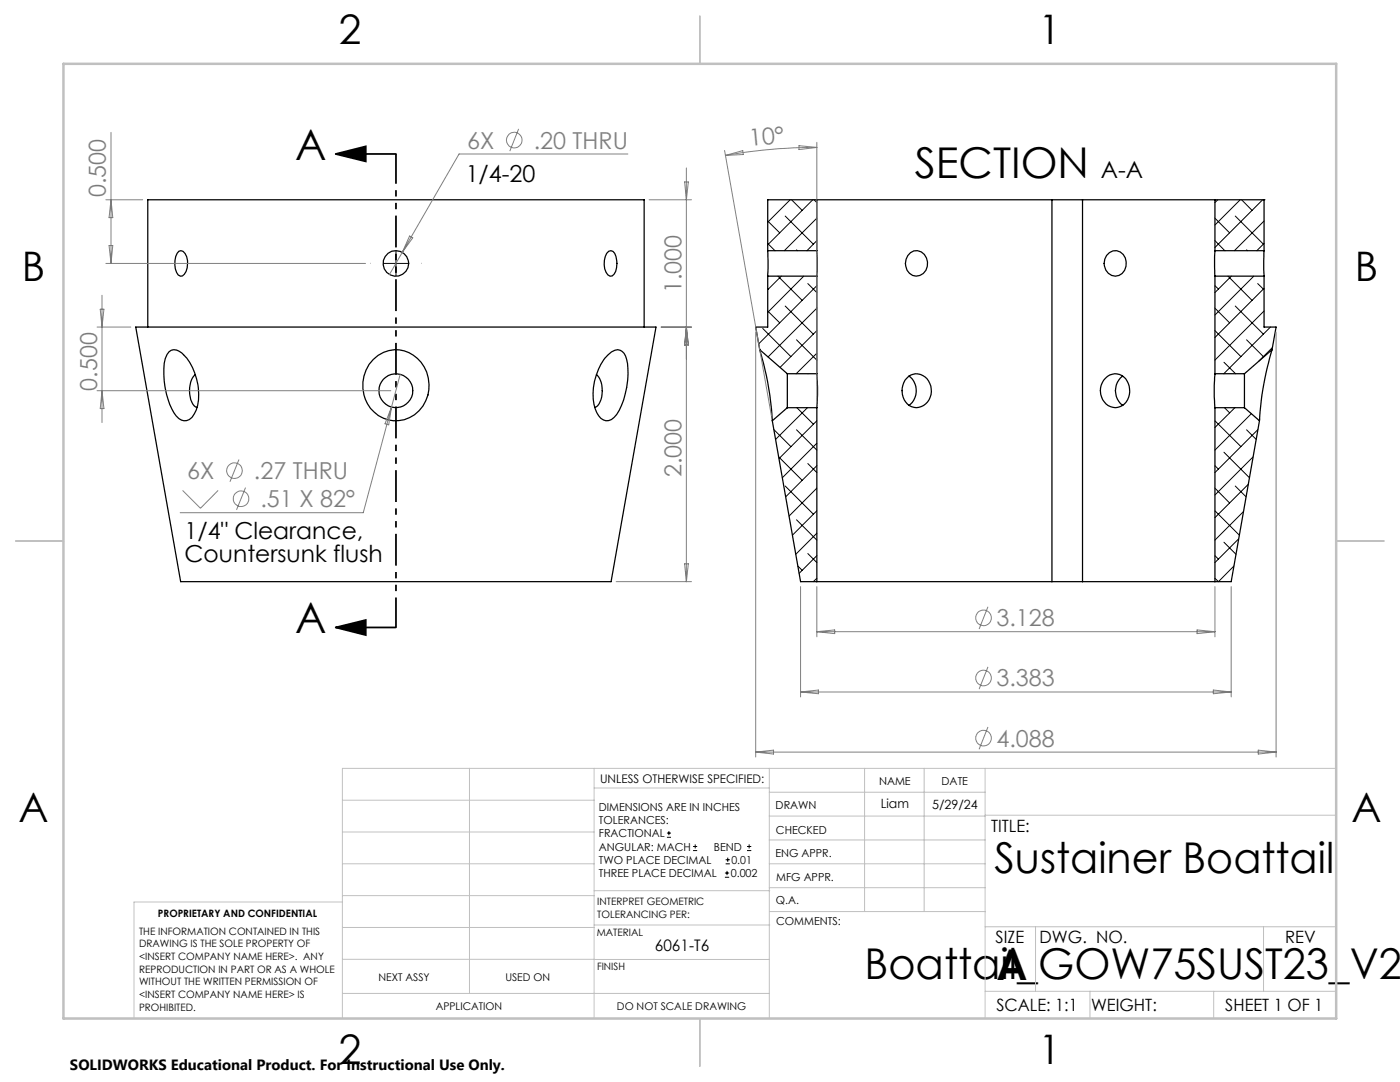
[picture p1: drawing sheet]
<svg xmlns="http://www.w3.org/2000/svg" width="279mm" height="216mm" viewBox="0 0 279 216" stroke-linecap="round" stroke-linejoin="round" font-family="sans-serif">
<g fill="none" stroke="#000" stroke-width=".25">
<path d="M163 39.9h46.9M163 39.9v10.1M163 39.9h-9.8v10.1M209.9 39.9h6.1M209.9 39.9v76.2M216 39.9h26.5M216 39.9v76.2M242.5 39.9v10.1M242.5 39.9h9.8v10.1M35.7 50.1l.4-.1a2.17 2.17 0 0 1 1.3 2.6 2.8 2.8 0 0 1-1 2.5h-.4a2.37 2.37 0 0 1-1.1-2.3 3.4 3.4 0 0 1 .8-2.7zM121.1 50.6l.4-.5 .4-.1a1.85 1.85 0 0 1 1.2 2 3.5 3.5 0 0 1-.9 3.1 1.38 1.38 0 0 1-1.5-1.4 4.5 4.5 0 0 1 .4-3.1zM153.2 50v5.1"/>
<path d="M153.2 55.1v10.2h-2.4l.8 4.5M153.2 55.1h9.8M153.2 50h9.8M163 50v5.1M163 55.1v19.5M181.7 50.4a2.19 2.19 0 0 1 3.4 1.9 2.25 2.25 0 0 1-2 2.8 2.25 2.25 0 0 1-2.4-2.5l.1-.9 .4-.7zM221.4 50.4a2.15 2.15 0 0 1 3.4 1.9 2.23 2.23 0 0 1-1 2.4 2.23 2.23 0 0 1-2.6-.2 2.72 2.72 0 0 1 .2-4.1zM242.5 50v5.1M242.5 55.1v19.5M242.5 55.1h9.8M242.5 50h9.8M252.3 50v5.1"/>
<path d="M252.3 55.1v10.2h2.4l-.8 4.5M27.1 65.3h103.8l-8.9 50.8h-85.9zM29.5 65.3v-25.4h99.1v25.4M33.7 70.2a2.02 2.02 0 0 1 2.9 .6 11.7 11.7 0 0 1 2.6 11 2.69 2.69 0 0 1-2.5 2.2 3.3 3.3 0 0 1-2.4-2.4 16.6 16.6 0 0 1-1.3-10.1zM39 74.8a5.1 5.1 0 0 0-.2 6.2l.5 .3M74.5 71.7a6.4 6.4 0 0 1 6.7-1.5 6.4 6.4 0 0 1 4.3 5.3 6.8 6.8 0 0 1-8 8.3 7.2 7.2 0 0 1-3-12.1zM119 74.8a5.1 5.1 0 0 1 .2 6.2l-.5 .3M121.4 70.8a2.09 2.09 0 0 1 2.8-.7 4.1 4.1 0 0 1 1.1 3.4 16.6 16.6 0 0 1-2.2 9.2 2.18 2.18 0 0 1-2.7 1.1 5 5 0 0 1-2-4.1 12 12 0 0 1 3-8.9zM151.6 69.8a61.8 61.8 0 0 1 2.5 14.2M151.6 69.8l5.5 4.8M157.1 74.6v6.8M157.1 74.6h5.9"/>
<path d="M163 74.6l.2 2.6-.2 4.2M181 75.5a2.82 2.82 0 0 1 2.9-.7 2.82 2.82 0 0 1 1.9 2.2 3.2 3.2 0 0 1-3.9 4.1 3.7 3.7 0 0 1-.9-5.6zM181.4 75a3.7 3.7 0 0 1 0 5.9M220.6 75.5a2.75 2.75 0 0 1 2.9-.8 2.75 2.75 0 0 1 1.9 2.3 3.2 3.2 0 0 1-3.3 4.3 3.5 3.5 0 0 1-1.5-5.8zM224 75a3.7 3.7 0 0 0 .1 5.9M242.5 74.6l-.2 2.2 .2 4.6M242.5 74.6h5.9M248.4 74.6v6.8M253.9 69.8a61.3 61.3 0 0 0-2.5 14.2M253.9 69.8l-5.5 4.8M154.1 84l5.7 32.1h3.2M157.1 81.4l-3 2.6"/>
<path d="M157.1 81.4h5.9M163 81.4v34.7M242.5 81.4h5.9M242.5 81.4v34.7M248.4 81.4l3 2.6M251.4 84l-5.7 32.1h-3.2M163 116.1h46.9M209.9 116.1h6.1M216 116.1h26.5"/>
<circle cx="79" cy="52.6" r="2.55"/>
<circle cx="79" cy="78" r="3.4"/>
</g>
<g fill="none" stroke="#000" stroke-width=".2">
<path d="M153.2 39.9h.1M157.7 39.9l-4.5 4.4M158 39.9l2.1 2.1M162.2 39.9l-9 9M162.5 39.9l.5 .5M243 39.9l-.5 .5M247.5 39.9l-5 5M247.8 39.9l2.1 2.1M252 39.9l-9.5 9.5M252.3 39.9h.1M76.5 52.6h5M79 50.1v5"/>
<path d="M153.2 57.5l.2 .2M153.2 48.6l1.5 1.4M153.2 44.1l2.4 2.4M155.3 55.1l4.8 4.8M155.9 55.1l-2.7 2.7M156.7 43.1l5.6 5.6M159 49.8l.1 .2M160.4 55.1l-7.2 7.2M161.2 56.6l1.8 1.8M163 57l-11.6 11.6M163 43.5l-6.5 6.5M163 48l-2 2"/>
<path d="M242.5 57l.7 .7M242.5 48l1.9 2M242.5 43.5l2.9 3M245.1 55.1l4.8 4.8M245.7 55.1l-3.2 3.3M246.5 43.1l5.6 5.6M248.8 49.8l.2 .2M250.2 55.1l-7.7 7.8M251 56.6l1.3 1.2M252.3 48.6l-1.5 1.4M252.3 57.5l-9.8 9.8M252.3 44.1l-6 5.9"/>
<path d="M152.2 65.5l5.6 5.7M153.2 62.1l2.4 2.3M156.7 61.1l5.6 5.6M159 67.8l4 4.1M161.2 74.5l.1 .1M163 61.5l-9.7 9.7M163 66l-7.3 7.3M163 70.5l-4.1 4.1M242.5 66l5.1 5.2M242.5 61.5l2.9 2.9M244.3 72.3l2.3 2.3M246.5 61.1l5.6 5.6"/>
<path d="M248.8 67.8l3.4 3.4M252.3 62.1l-9.8 9.8M253.5 65.3l-9.3 9.3M253.9 69.4l-2.7 2.7M154.4 85.7l3.4 3.4M155.4 91.2l4.7 4.6M156.7 97l5.6 5.6M159 85.8l4 4M159 81.4l3.3 3.2M161.1 81.4l-6.3 6.3M161.2 92.5l1.8 1.8M163 84l-7.5 7.5"/>
<path d="M163 88.4l-6.9 6.9M163 92.9l-6.2 6.2M163 97.4l-5.5 5.6M242.5 97.4l2.9 3M242.5 92.9l.7 .7M242.5 84l5.1 5.1M244.3 90.2l5 5.1M244.4 81.4l1 1M246.5 81.4l-4 3.9M246.5 97l2.2 2.1M248.8 85.8l1.9 1.9M249.1 96.6l-6.6 6.7"/>
<path d="M249.7 82.6l-7.2 7.2M250.1 91.2l-7.6 7.6M251 85.7l-8.5 8.6M159 103.7l4 4.1M159.2 113l.9 .8M161.2 110.5l1.8 1.8M163 101.9l-4.8 4.9M163 106.4l-4.2 4.2M163 110.9l-3.5 3.5M163 115.4l-.7 .7M242.5 110.9l.7 .7M242.5 101.9l4.8 4.9"/>
<path d="M244.3 108.2l2.4 2.4M246.2 113l-3 3.1-.7-.7M247.2 107.5l-4.7 4.8M248.2 102.1l-5.7 5.7M133.1 167.1h.8M133.1 166.2h.8M133.5 165.8v.9M138.3 169.7h.8M138.3 168.9h.8M138.7 168.5v.8M144.7 175h.8M144.7 174.2h.8"/>
<path d="M144.8 172.4h.9M144.8 171.6h.9M145.1 173.8v.8M145.2 171.1v.9M149.1 169.7h.8M149.1 168.9h.8M149.5 168.5v.8"/>
</g>
<g fill="none" stroke="#808080" stroke-width=".2">
<path d="M21.1 39.9h7.4M22.2 26.4v26.2M22.2 39.9l.3 3.5h-.7zM103.5 25.7l-1.8 4.5M125.3 30.7h-33.7l-13.9 24.1M129.5 39.9h8.5M136.6 36.3h.8l-.4 3.6zM137 33.5v82.6M144.6 30l9.4 53M144.8 31l3.4-.9 .1 .7zM159.5 29.1l3.5 .3-3.5 .4zM163 29.4a103.5 103.5 0 0 0-18.2 1.6"/>
<path d="M163 28.4v51.9M20.4 58.9v25.4M21.1 52.6h51.9M21.8 49h.7l-.3 3.6zM81.7 47.1l.7 .3-2.1 2.9zM19.4 78h58.6M19.4 65.3h6.7M20 61.7h.7l-.3 3.6zM20.4 78l.3 3.5h-.7zM79.9 74.7l-1.8 6.5M131.9 65.3h6.1M137 65.3l.4 3.5h-.8z"/>
<path d="M150.8 66.3v84.8M254.7 66.3v84.8M36.4 97.9l3.6 3.5 3.5-3.5M47.7 91.7l-1.8 4.4M49 97.3l-1.8 4.4M78.1 81.2l-5.6 21.1h-36.6M78.1 81.2l-.5 3.6-.8-.2zM123 116.1h15M136.6 112.5h.8l-.4 3.6zM159.8 117.1v22M163 117.1v10M242.5 117.1v10"/>
<path d="M245.7 117.1v22M159.8 138.1h85.9M159.8 138.1l3.5-.4v.7zM163 126h79.5M163 126l3.6-.3v.7zM197.2 121.1l-1.8 4.4M197.2 133.1l-1.8 4.4M238.9 125.7l3.6 .3-3.6 .4zM242.1 137.7l3.6 .4-3.6 .3zM150.8 150.1h103.9M150.8 150.1l3.6-.4v.8zM197.2 145.1l-1.8 4.4"/>
<path d="M251.1 149.7l3.6 .4-3.6 .4z"/>
<circle cx="102.6" cy="28" r="1.56"/>
<circle cx="46.8" cy="93.9" r="1.55"/>
<circle cx="48.1" cy="99.5" r="1.55"/>
<circle cx="196.3" cy="135.3" r="1.55"/>
<circle cx="196.3" cy="123.3" r="1.55"/>
<circle cx="196.3" cy="147.3" r="1.55"/>
</g>
<path d="M67 30.7l6-1.5v3zM67 30.7h12M67 125.2l6-1.5v3zM67 125.2h12" fill="none" stroke="#000" stroke-width=".35"/>
<path d="M79 57.5v.1M84 52.5h.1" fill="none" stroke="#000" stroke-width=".2" stroke-dasharray="15.2 1.3 1.3 1.3" stroke-linecap="butt"/>
<path d="M79 30.7v94.5" fill="none" stroke="#000" stroke-width=".35" stroke-dasharray="6.3 1.3 1.3 1.3 1.3 1.3" stroke-dashoffset=".4" stroke-linecap="butt"/>
<g fill="none" stroke="#c0c0c0" stroke-width=".2">
<path d="M68.3 159.7h50.3M93.7 153.3v44.9M118.6 153.3v49.9M118.6 157.2h34.9M153.5 153.3v49.9M153.5 158.1h43.1M172.5 153.3v28.6M184.4 153.3v28.6M196.6 153.3v49.9M266.7 153.3h-198.4v49.9M68.3 178.7h50.3M68.3 172.4h50.3"/>
<path d="M68.3 166h50.3M68.3 180h-41.6v23.2M118.6 177.7h35M153.5 167.6h43.1M153.5 162.8h43.1M153.5 172.4h43.1M153.5 177.1h43.1M196.6 162.7h70.1M68.3 198.2h85.2M68.3 191.4l85.2 .1M68.3 185.1h50.3M118.6 184.6h35"/>
<path d="M153.6 181.9h43M196.6 197.8h70.1M196.6 184.9h70.1M206.7 184.9v12.9M217.5 197.8v5.4M242.2 197.8v5.4M252.2 184.9v12.9"/>
</g>
<path d="M139.7 3.2v9.5M3.1 107.9h9.6M266.7 107.9h9.5M139.7 203.2v9.6" fill="none" stroke="#c0c0c0" stroke-width=".25"/>
<path d="M12.7 12.7h254v190.5h-254z" fill="none" stroke="#c0c0c0" stroke-width=".5"/>
<path d="M67 30.7l6-1.5v3zM67 125.2l6-1.5v3z" fill="#000"/>
<g font-size="8.5">
<text x="58.9" y="31.9">A</text>
<text x="182.6" y="35.6">SECTION</text>
<text x="58.9" y="126.4">A</text>
<text x="198.5" y="174.2">Sustainer Boattail</text>
<text x="172.5" y="195.4">Boattail_GOW75SUST23_V2.</text>
<text x="198.9" y="195.5">A</text>
</g>
<g font-size="8.1">
<text x="67.6" y="8.9">2</text>
<text x="207.3" y="8.9">1</text>
<text x="4.4" y="56.2">B</text>
<text x="270.4" y="56.2">B</text>
<text x="3.7" y="164.1">A</text>
<text x="269.7" y="164.1">A</text>
<text x="67.6" y="212.4">2</text>
<text x="207.3" y="212.4">1</text>
</g>
<g font-size="4.7" fill="#808080">
<text x="93.2" y="29.6">6X</text>
<text x="106.5" y="29.6">.20 THRU</text>
<text x="149.7" y="29.2" transform="rotate(-5 149.7 29.2)">10°</text>
<text x="21.1" y="39.3" transform="rotate(-90 21.1 39.3)">0.500</text>
<text x="136" y="58.5" transform="rotate(-90 136 58.5)">1.000</text>
<text x="19.4" y="78" transform="rotate(-90 19.4 78)">0.500</text>
<text x="37.4" y="95.6">6X</text>
<text x="50.7" y="95.6">.27 THRU</text>
<text x="136" y="95.2" transform="rotate(-90 136 95.2)">2.000</text>
<text x="52" y="101.2">.51 X 82°</text>
<text x="198.9" y="125">3.128</text>
<text x="198.9" y="137">3.383</text>
<text x="198.9" y="149">4.088</text>
</g>
<g font-size="4.7">
<text x="219.7" y="35.6">A-A</text>
<text x="92.9" y="36.2">1/4-20</text>
<text x="36.8" y="107.5">1/4&quot; Clearance,</text>
<text x="36.8" y="112.1">Countersunk flush</text>
</g>
<g font-size="3.4">
<text x="197.8" y="166">TITLE:</text>
<text x="198.7" y="188.1">SIZE</text>
<text x="207.5" y="188.1">DWG. NO.</text>
<text x="256.5" y="188.2">REV</text>
<text x="198.8" y="201.7">SCALE: 1:1</text>
<text x="217.7" y="201.8">WEIGHT:</text>
<text x="244.5" y="201.7">SHEET 1 OF 1</text>
</g>
<text font-size="3.2" x="130.7" y="189.8">6061-T6</text>
<text font-size="3" x="14" y="213.5">SOLIDWORKS Educational Product. For Instructional Use Only.</text>
<g font-size="2.5">
<text x="175.8" y="161.3">Liam</text>
<text x="186" y="161.4">5/29/24</text>
</g>
<text font-size="2.4" x="119.8" y="156.2">UNLESS OTHERWISE SPECIFIED:</text>
<g font-size="2.2">
<text x="119.5" y="161.8">DIMENSIONS ARE IN INCHES</text>
<text x="154.8" y="161.4">DRAWN</text>
<text x="175.4" y="156.6">NAME</text>
<text x="187.9" y="156.7">DATE</text>
<text x="119.5" y="164.4">TOLERANCES:</text>
<text x="119.5" y="167.1">FRACTIONAL</text>
<text x="154.9" y="166.3">CHECKED</text>
<text x="119.5" y="169.7">ANGULAR: MACH</text>
<text x="119.5" y="172.4">TWO PLACE DECIMAL</text>
<text x="142.5" y="169.7">BEND</text>
<text x="146" y="172.4">0.01</text>
<text x="154.8" y="171">ENG APPR.</text>
<text x="119.5" y="175">THREE PLACE DECIMAL</text>
<text x="145.8" y="175">0.002</text>
<text x="154.9" y="175.7">MFG APPR.</text>
<text x="154.9" y="180.4">Q.A.</text>
<text x="154.9" y="184.6">COMMENTS:</text>
</g>
<g font-size="2.1">
<text x="75.5" y="195.7">NEXT ASSY</text>
<text x="100.9" y="195.7">USED ON</text>
<text x="86.9" y="201.5">APPLICATION</text>
<text x="123.1" y="201.6">DO NOT SCALE DRAWING</text>
</g>
<g font-size="2">
<text x="31.5" y="182.9">PROPRIETARY AND CONFIDENTIAL</text>
<text x="119.2" y="180.6">INTERPRET GEOMETRIC</text>
<text x="119.2" y="183.1">TOLERANCING PER:</text>
<text x="27.8" y="186.5">THE INFORMATION CONTAINED IN THIS</text>
<text x="27.8" y="189">DRAWING IS THE SOLE PROPERTY OF</text>
<text x="27.8" y="191.6">&lt;INSERT COMPANY NAME HERE&gt;. ANY</text>
<text x="119.1" y="186.7">MATERIAL</text>
<text x="27.8" y="194.1">REPRODUCTION IN PART OR AS A WHOLE</text>
<text x="27.8" y="196.6">WITHOUT THE WRITTEN PERMISSION OF</text>
<text x="119.1" y="193.5">FINISH</text>
<text x="27.8" y="199.1">&lt;INSERT COMPANY NAME HERE&gt; IS</text>
<text x="27.8" y="201.7">PROHIBITED.</text>
</g>
</svg>
